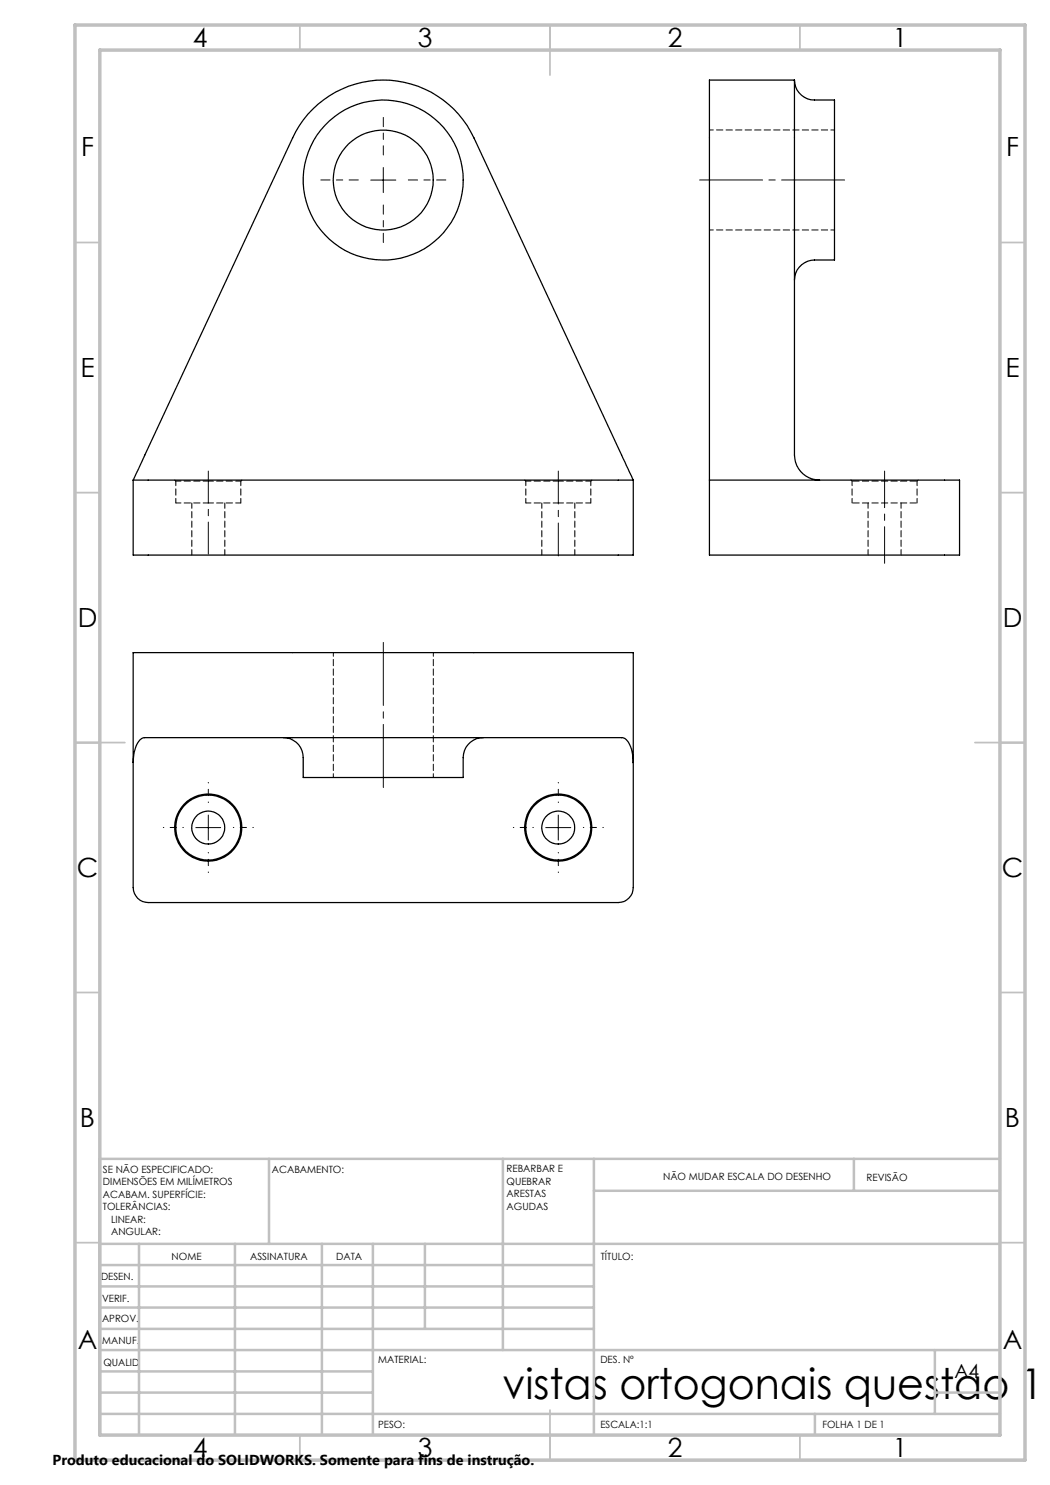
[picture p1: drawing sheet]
<svg xmlns="http://www.w3.org/2000/svg" width="210mm" height="297mm" viewBox="0 0 210 297" stroke-linecap="round" stroke-linejoin="round" font-family="sans-serif">
<path d="M41.7 110.8v-16.6" fill="none" stroke="#000" stroke-width=".2" stroke-dasharray="15.2 1.3 1.3 1.3" stroke-dashoffset="8.8"/>
<path d="M111.7 111.2v-17" fill="none" stroke="#000" stroke-width=".2" stroke-dasharray="15.2 1.3 1.3 1.3" stroke-dashoffset="8.7"/>
<path d="M71.7 36h-7.5M76.7 31v-7.5M81.7 36h7.5M76.7 41v7.5" fill="none" stroke="#000" stroke-width=".2" stroke-dasharray="15.2 1.3 1.3 1.3" stroke-dashoffset="13.4"/>
<path d="M176.9 112.7v-18.5" fill="none" stroke="#000" stroke-width=".2" stroke-dasharray="15.2 1.3 1.3 1.3" stroke-dashoffset="7.9"/>
<path d="M139.9 36h29M76.7 157.5v-29" fill="none" stroke="#000" stroke-width=".2" stroke-dasharray="15.2 1.3 1.3 1.3" stroke-dashoffset="2.6"/>
<path d="M36.7 165.5h-4M41.7 160.5v-4M41.7 170.5v4M46.7 165.5h4M106.7 165.5h-4M111.7 160.5v-4M111.7 170.5v4M116.7 165.5h4" fill="none" stroke="#000" stroke-width=".2" stroke-dasharray="15.2 1.3 1.3 1.3" stroke-dashoffset="15.1"/>
<path d="M74.2 36h5M76.7 33.5v5M39.2 165.5h4.9M41.7 163v5M109.1 165.5h5.1M111.7 163v5" fill="none" stroke="#000" stroke-width=".2"/>
<g fill="none" stroke="#c0c0c0" stroke-width=".35">
<path d="M60 5v5M110 5v10M160 5v5M15 48.5h5M200 48.5h5M15 98.5h5M200 98.5h5M15 148.5h10M195 148.5h10M15 198.5h5M200 198.5h5M15 248.5h5"/>
<path d="M200 248.5h5M60 287v5M110 282v10M160 287v5"/>
</g>
<g fill="none" stroke="#c0c0c0" stroke-width=".5">
<path d="M53.8 231.8v17M100.6 231.8v38.2M118.8 231.8v55.2M118.8 238.2h81.2M170.8 231.8v6.4M200 231.8h-180v55.2M20 248.8h180M20 257.3h98.8M20 253h98.8M27.8 248.8v38.2M47 248.8v38.2M64.4 248.8v38.2"/>
<path d="M74.6 248.8v38.2M85 248.8v17M20 265.8h98.8M20 261.5h98.8M20 278.5h54.6M20 274.3h54.6M20 270h180M187 278.5h13M187 270v12.8M20 282.8h180M163 282.8v4.2"/>
</g>
<path d="M15 5h190v287h-190zM20 10h180v277h-180z" fill="none" stroke="#c0c0c0" stroke-width=".7"/>
<g fill="none" stroke="#000" stroke-width=".25">
<path d="M158.9 16a4 4 0 0 0 4 4h4v32h-4a4.1 4.1 0 0 0-4 4M158.9 16v75a5 5 0 0 0 5 5M158.9 16h-17v95h50v-15h-50M26.6 96h100M26.6 96v15h100v-15M26.6 96l31.9-68.4a20 20 0 0 1 18.2-11.6 20 20 0 0 1 18.1 11.6l31.8 68.4M26.6 130.5h100v47a3 3 0 0 1-3 3h-94a3 3 0 0 1-3-3zM26.6 152.5a6.4 6.4 0 0 1 1.7-4.8l.7-.2h95.3a2.2 2.2 0 0 1 1.8 1.8l.3 1.1 .2 2.1M56.7 147.5a3.9 3.9 0 0 1 3.9 4v4h32v-4a4 4 0 0 1 4.1-4"/>
<circle cx="76.6" cy="36" r="16"/>
<circle cx="76.6" cy="36" r="10"/>
<circle cx="41.6" cy="165.5" r="6.5"/>
<circle cx="41.7" cy="165.5" r="3.3"/>
<circle cx="41.7" cy="165.5" r="6.7"/>
<circle cx="111.7" cy="165.5" r="3.3"/>
<circle cx="111.7" cy="165.5" r="6.7"/>
<circle cx="111.7" cy="165.5" r="6.5"/>
</g>
<g fill="none" stroke="#000" stroke-width=".2" stroke-dasharray="1.3 .6" stroke-dashoffset=".2">
<path d="M35.2 96.2h6.5M41.7 96.2h6.5M105.2 96.2h6.5M111.7 96.2h6.5M35.2 100.6h6.5M38.4 100.6v10.4M41.7 100.6h6.5M45 111v-10.4M105.2 100.6h6.5M108.4 100.6v10.4M111.7 100.6h6.5M115 111v-10.4"/>
<path d="M173.6 100.6v10.4M180.2 111v-10.4"/>
</g>
<path d="M34.9 96l.3 .2M48.2 96.2l.2-.2M104.9 96l.3 .2M118.2 96.2l.2-.2M170.2 96l.2 .2M183.4 96.2l.2-.2" fill="none" stroke="#000" stroke-width=".2" stroke-dasharray="1.3 .6"/>
<path d="M35.2 96.2v4.4M105.2 96.2v4.4M170.4 96.2v4.4M48.2 100.6v-4.4M118.2 100.6v-4.4M183.4 100.6v-4.4" fill="none" stroke="#000" stroke-width=".2" stroke-dasharray="1.3 .6" stroke-dashoffset=".3"/>
<path d="M170.4 96.2h13M170.4 100.6h13" fill="none" stroke="#000" stroke-width=".2" stroke-dasharray="1.3 .6" stroke-dashoffset="-.1"/>
<path d="M166.9 26h-25M141.9 46h25M66.7 130.5v25M86.7 155.5v-25" fill="none" stroke="#000" stroke-width=".2" stroke-dasharray="1.3 .6" stroke-dashoffset=".5"/>
<text font-size="8.5" x="100.5" y="279.7">vistas ortogonais questao 1</text>
<g font-size="5.3">
<text x="38.5" y="9.5">4</text>
<text x="83.5" y="9.5">3</text>
<text x="133.6" y="9.5">2</text>
<text x="178.6" y="9.5">1</text>
<text x="16.2" y="31.2">F</text>
<text x="201.2" y="31.2">F</text>
<text x="16.1" y="75.5">E</text>
<text x="201.1" y="75.5">E</text>
<text x="15.5" y="125.5">D</text>
<text x="200.5" y="125.5">D</text>
<text x="15.4" y="175.5">C</text>
<text x="200.4" y="175.5">C</text>
<text x="16" y="225.5">B</text>
<text x="201" y="225.5">B</text>
<text x="15.5" y="269.7">A</text>
<text x="200.5" y="269.7">A</text>
<text x="38.5" y="291.5">4</text>
<text x="83.5" y="291.5">3</text>
<text x="133.6" y="291.5">2</text>
<text x="178.6" y="291.5">1</text>
</g>
<text font-size="3.9" x="190.9" y="275.5">A4</text>
<text font-size="2.9" x="10.5" y="292.9">Produto educacional do SOLIDWORKS. Somente para fins de instrução.</text>
<g font-size="2">
<text x="20.6" y="234.6">SE NÃO ESPECIFICADO:</text>
<text x="20.6" y="237.1">DIMENSÕES EM MILÍMETROS</text>
<text x="20.6" y="239.6">ACABAM. SUPERFÍCIE:</text>
<text x="54.4" y="234.6">ACABAMENTO:</text>
<text x="101.3" y="234.5">REBARBAR E</text>
<text x="101.3" y="237">QUEBRAR</text>
<text x="101.3" y="239.5">ARESTAS</text>
<text x="132.6" y="236">NÃO MUDAR ESCALA DO DESENHO</text>
<text x="173.3" y="236.2">REVISÃO</text>
<text x="20.6" y="242.1">TOLERÂNCIAS:</text>
<text x="22.2" y="244.6">LINEAR:</text>
<text x="101.3" y="242">AGUDAS</text>
<text x="22.2" y="247.1">ANGULAR:</text>
<text x="34.3" y="252">NOME</text>
<text x="50" y="251.9">ASSINATURA</text>
<text x="67.2" y="251.9">DATA</text>
<text x="120.2" y="251.9">TÍTULO:</text>
<text x="20.2" y="256.1">DESEN.</text>
<text x="20.4" y="260.3">VERIF.</text>
<text x="20.4" y="264.4">APROV.</text>
<text x="20.5" y="268.8">MANUF.</text>
<text x="20.7" y="273.1">QUALID</text>
<text x="75.7" y="272.5">MATERIAL:</text>
<text x="120.1" y="272.5">DES. Nº</text>
<text x="75.6" y="285.5">PESO:</text>
<text x="120.1" y="285.6">ESCALA:1:1</text>
<text x="164.5" y="285.6">FOLHA 1 DE 1</text>
</g>
</svg>
